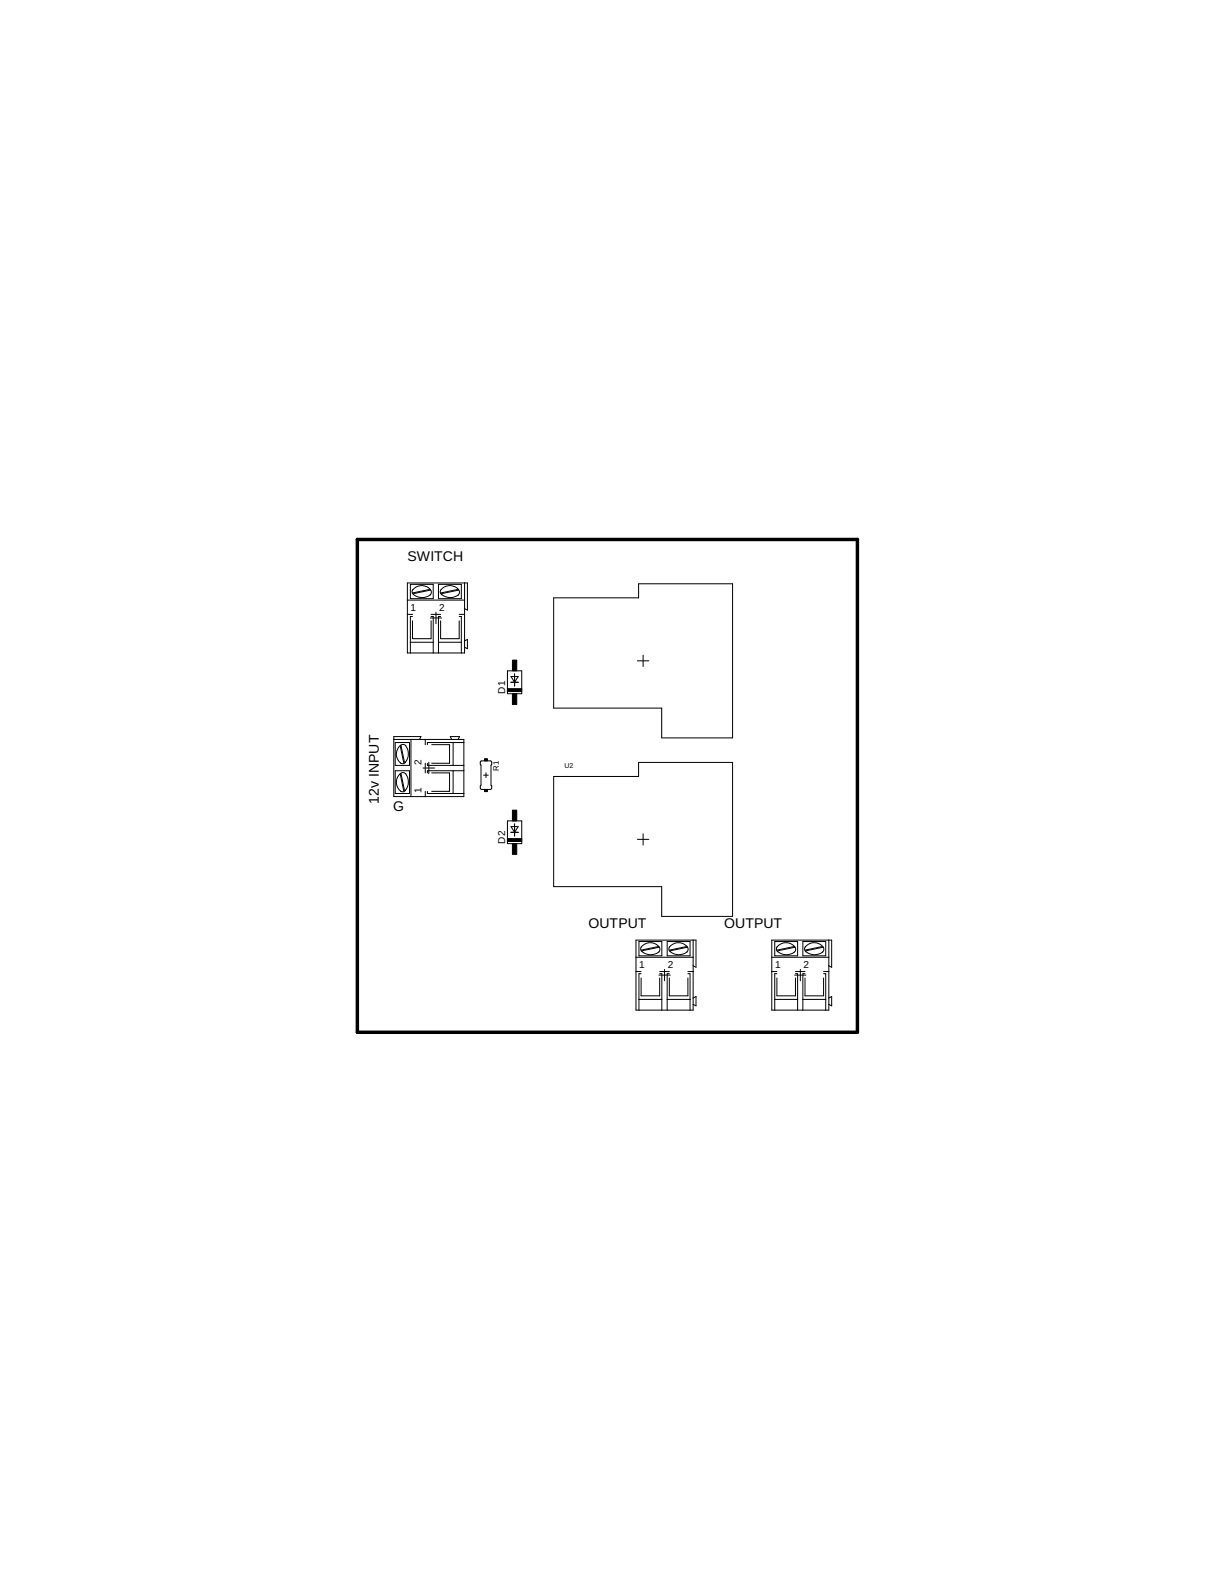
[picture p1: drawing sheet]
<svg xmlns="http://www.w3.org/2000/svg" width="216mm" height="279mm" viewBox="0 0 216 279" stroke-linecap="round" stroke-linejoin="round" font-family="sans-serif">
<g fill="none" stroke="#000" stroke-width=".18">
<path d="M72.4 106.7h10.1M72.4 109.2h.9M72.9 103.9h4.1v2.5h-4.1zM72.9 114.2h4.1M73.3 109.6h-.4v6.5M73.3 110.3v3.2h3.3v-3.2M73.3 104.8a1.96 1.96 0 0 1 3.3 .4l-.2 .5M73.4 104.8a.57 .57 0 0 0 .1 .9M73.5 105.7a2.45 2.45 0 0 0 3 0M76.4 104.8l-3.1 .6M76.5 109.8h2M76.5 104.9l-3.1 .6"/>
<path d="M76.6 109.6h.4v6.5M76.6 109.2h1.7M77.5 108.8v2M77.9 103.9h4.1v2.5h-4.1zM77.9 114.2h4.1M78.3 109.6h-.4v6.5M78.3 110.3v3.2h3.3v-3.2M78.3 104.8a1.94 1.94 0 0 1 3.3 .4l-.2 .5M78.4 104.8a.56 .56 0 0 0 .1 .9M78.5 105.7a2.45 2.45 0 0 0 3 0M81.4 104.8l-3.1 .6M81.5 104.9l-3 .6"/>
<path d="M81.6 109.6h.4v6.5M81.6 109.2h.9M82.5 103.6v12.5h-10.1v-12.5h10.7v4.8l-.6-.2M82.5 113.9l.6-.3v1.7l-.6-.3M90.2 119.2h2.5v4.1h-2.5zM91.4 119.7v2.2M98.4 106.3h15.1v-2.5h16.7v27.3h-12.6v-5.2h-19.2zM113.3 117.5h2M114.3 116.4v2.1M70 131.4h12.4v10.2h-12.4v-10.7h4.8l-.3 .5M70.2 132h2.6v4h-2.6zM70.2 137h2.6v4h-2.6z"/>
<path d="M71.1 132.6l.7 3M71.1 137.6l.7 3M71.2 132.5l.7 3M71.2 137.5l.7 3M72.1 132.5a2.45 2.45 0 0 1-.1 3M72.1 135.4a.59 .59 0 0 1-1 .2M72.1 137.5a2.45 2.45 0 0 1-.1 3M72.1 132.5l-.3-.2a1.64 1.64 0 0 0-1.3 2.4l.7 .9M72.1 137.5l-.2-.1a.94 .94 0 0 0-1.2 .7 2.02 2.02 0 0 0 .5 2.5M73 131.4v10.2M75.2 136.5h2M75.6 131.4v1"/>
<path d="M75.6 135.7v1.7M75.9 135.7v.3h6.5M76.2 135.5v2M76.7 132.4h3.2v3.3h-3.2M76.7 137.4h3.2v3.3h-3.2M80.3 131.4l-.3-.5h1.7l-.3 .5M80.5 132v4M80.5 137v4M82.4 132h-6.5v.4M82.4 137h-6.5v.4M85.4 135.3l1.7-.1 .3 .2v.5l-.2 .1v3.6l.2 .1v.4l-.2 .2h-1.6l-.2-.2-.1-.4 .2-.1zM85.9 137.8h.9"/>
<path d="M86.4 137.4v.8M90.8 121.3h1.3M90.8 120.2h1.3l-.7 1.1zM98.4 138h15.1v-2.5h16.7v27.4h-12.6v-5.3h-19.2zM72.1 140.4a.59 .59 0 0 1-1 .2M75.6 140.7v.9M75.9 140.7v.3h6.5M90.2 145.9h2.5v4h-2.5zM90.8 147.9h1.3M90.8 146.9h1.3l-.7 1zM91.4 146.4v2.2M113.3 149.2h2"/>
<path d="M114.3 148.2v2M113 170.1h10.2M113 172.7h.9M113.5 167.3h4.1v2.6h-4.1zM113.5 177.6h4.1M113.9 173.8v3.2h3.3v-3.2M113.9 173.1h-.4v6.4M113.9 168.3a1.96 1.96 0 0 1 3.4 .4l-.2 .5M114 168.3a.58 .58 0 0 0 .2 .9M114.1 169.1a2.37 2.37 0 0 0 3 .1M117 168.2l-3.1 .7M117.1 173.3h2"/>
<path d="M117.1 168.4l-3 .6M117.2 173.1h.4v6.4M117.2 172.7h1.7M118.1 172.3v2M118.6 177.6h4M118.6 167.3h4v2.6h-4zM118.9 173.8v3.2h3.3v-3.2M118.9 173.1h-.3v6.4M119 168.3a1.96 1.96 0 0 1 3.3 .4l-.3 .5M119 168.3a.62 .62 0 0 0 .1 .9M119.1 169.1a2.37 2.37 0 0 0 3 .1M122 168.2l-3 .7"/>
<path d="M122.1 168.4l-3 .6M122.2 173.1h.4v6.4M122.2 172.7h1M123.2 167.1v12.4h-10.2v-12.4h10.7v4.8l-.5-.2M123.2 177.4l.5-.3v1.7l-.5-.3M137.1 170.1h10.2M137.1 172.7h.9M137.7 167.3h4v2.6h-4zM137.7 177.6h4M138 173.1h-.3v6.4M138 173.8v3.2h3.4v-3.2M138.1 168.3a1.96 1.96 0 0 1 3.3 .4l-.2 .5"/>
<path d="M138.1 168.3a.62 .62 0 0 0 .2 .9M138.2 169.1a2.37 2.37 0 0 0 3 .1M141.1 168.2l-3 .7M141.2 173.3h2M141.2 168.4l-3 .6M141.4 173.1h.3v6.4M141.4 172.7h1.6M142.2 172.3v2M142.7 167.3h4v2.6h-4zM142.7 177.6h4M143 173.1h-.3v6.4M143 173.8v3.2h3.3v-3.2"/>
<path d="M143.1 168.3a1.96 1.96 0 0 1 3.3 .4l-.2 .5M143.1 168.3a.6 .6 0 0 0 .2 .9M143.2 169.1a2.4 2.4 0 0 0 3 .1M146.1 168.2l-3 .7M146.2 168.4l-3 .6M146.3 173.1h.4v6.4M146.3 172.7h1M147.3 167.1v12.4h-10.2v-12.4h10.7v4.8l-.5-.2M147.3 177.4l.5-.3v1.7l-.5-.3"/>
</g>
<path d="M91.1 117.3h.7v1.9h-.7zM86.1 134.9h.5v.3h-.5zM90.2 122.4h2.5v.5h-2.5zM91.1 123.3h.7v1.9h-.7zM86.1 140.3h.5v.4h-.5zM90.2 149.1h2.5v.5h-2.5zM91.1 144h.7v1.9h-.7zM91.1 149.9h.7v1.9h-.7z" fill="#000" stroke="#000" stroke-width=".18"/>
<path d="M63.5 95.9h88.9v87.6h-88.9z" fill="none" stroke="#000" stroke-width=".61"/>
<g font-size="2.5">
<text x="72.4" y="99.7">SWITCH</text>
<text x="67.3" y="142.8" transform="rotate(-90 67.3 142.8)">12v INPUT</text>
<text x="69.8" y="144.1">G</text>
<text x="104.6" y="164.9">OUTPUT</text>
<text x="128.7" y="164.9">OUTPUT</text>
</g>
<g font-size="1.8">
<text x="73" y="108.6">1</text>
<text x="78.1" y="108.6">2</text>
<text x="89.8" y="123.3" transform="rotate(-90 89.8 123.3)">D1</text>
<text x="74.9" y="135.9" transform="rotate(-90 74.9 135.9)">2</text>
<text x="74.9" y="141" transform="rotate(-90 74.9 141)">1</text>
<text x="89.8" y="150" transform="rotate(-90 89.8 150)">D2</text>
<text x="113.6" y="172">1</text>
<text x="118.7" y="172">2</text>
<text x="137.7" y="172">1</text>
<text x="142.8" y="172">2</text>
</g>
<text font-size="1.4" x="88.6" y="137" transform="rotate(-90 88.6 137)">R1</text>
<text font-size="1.2" x="100.3" y="136.5">U2</text>
</svg>
